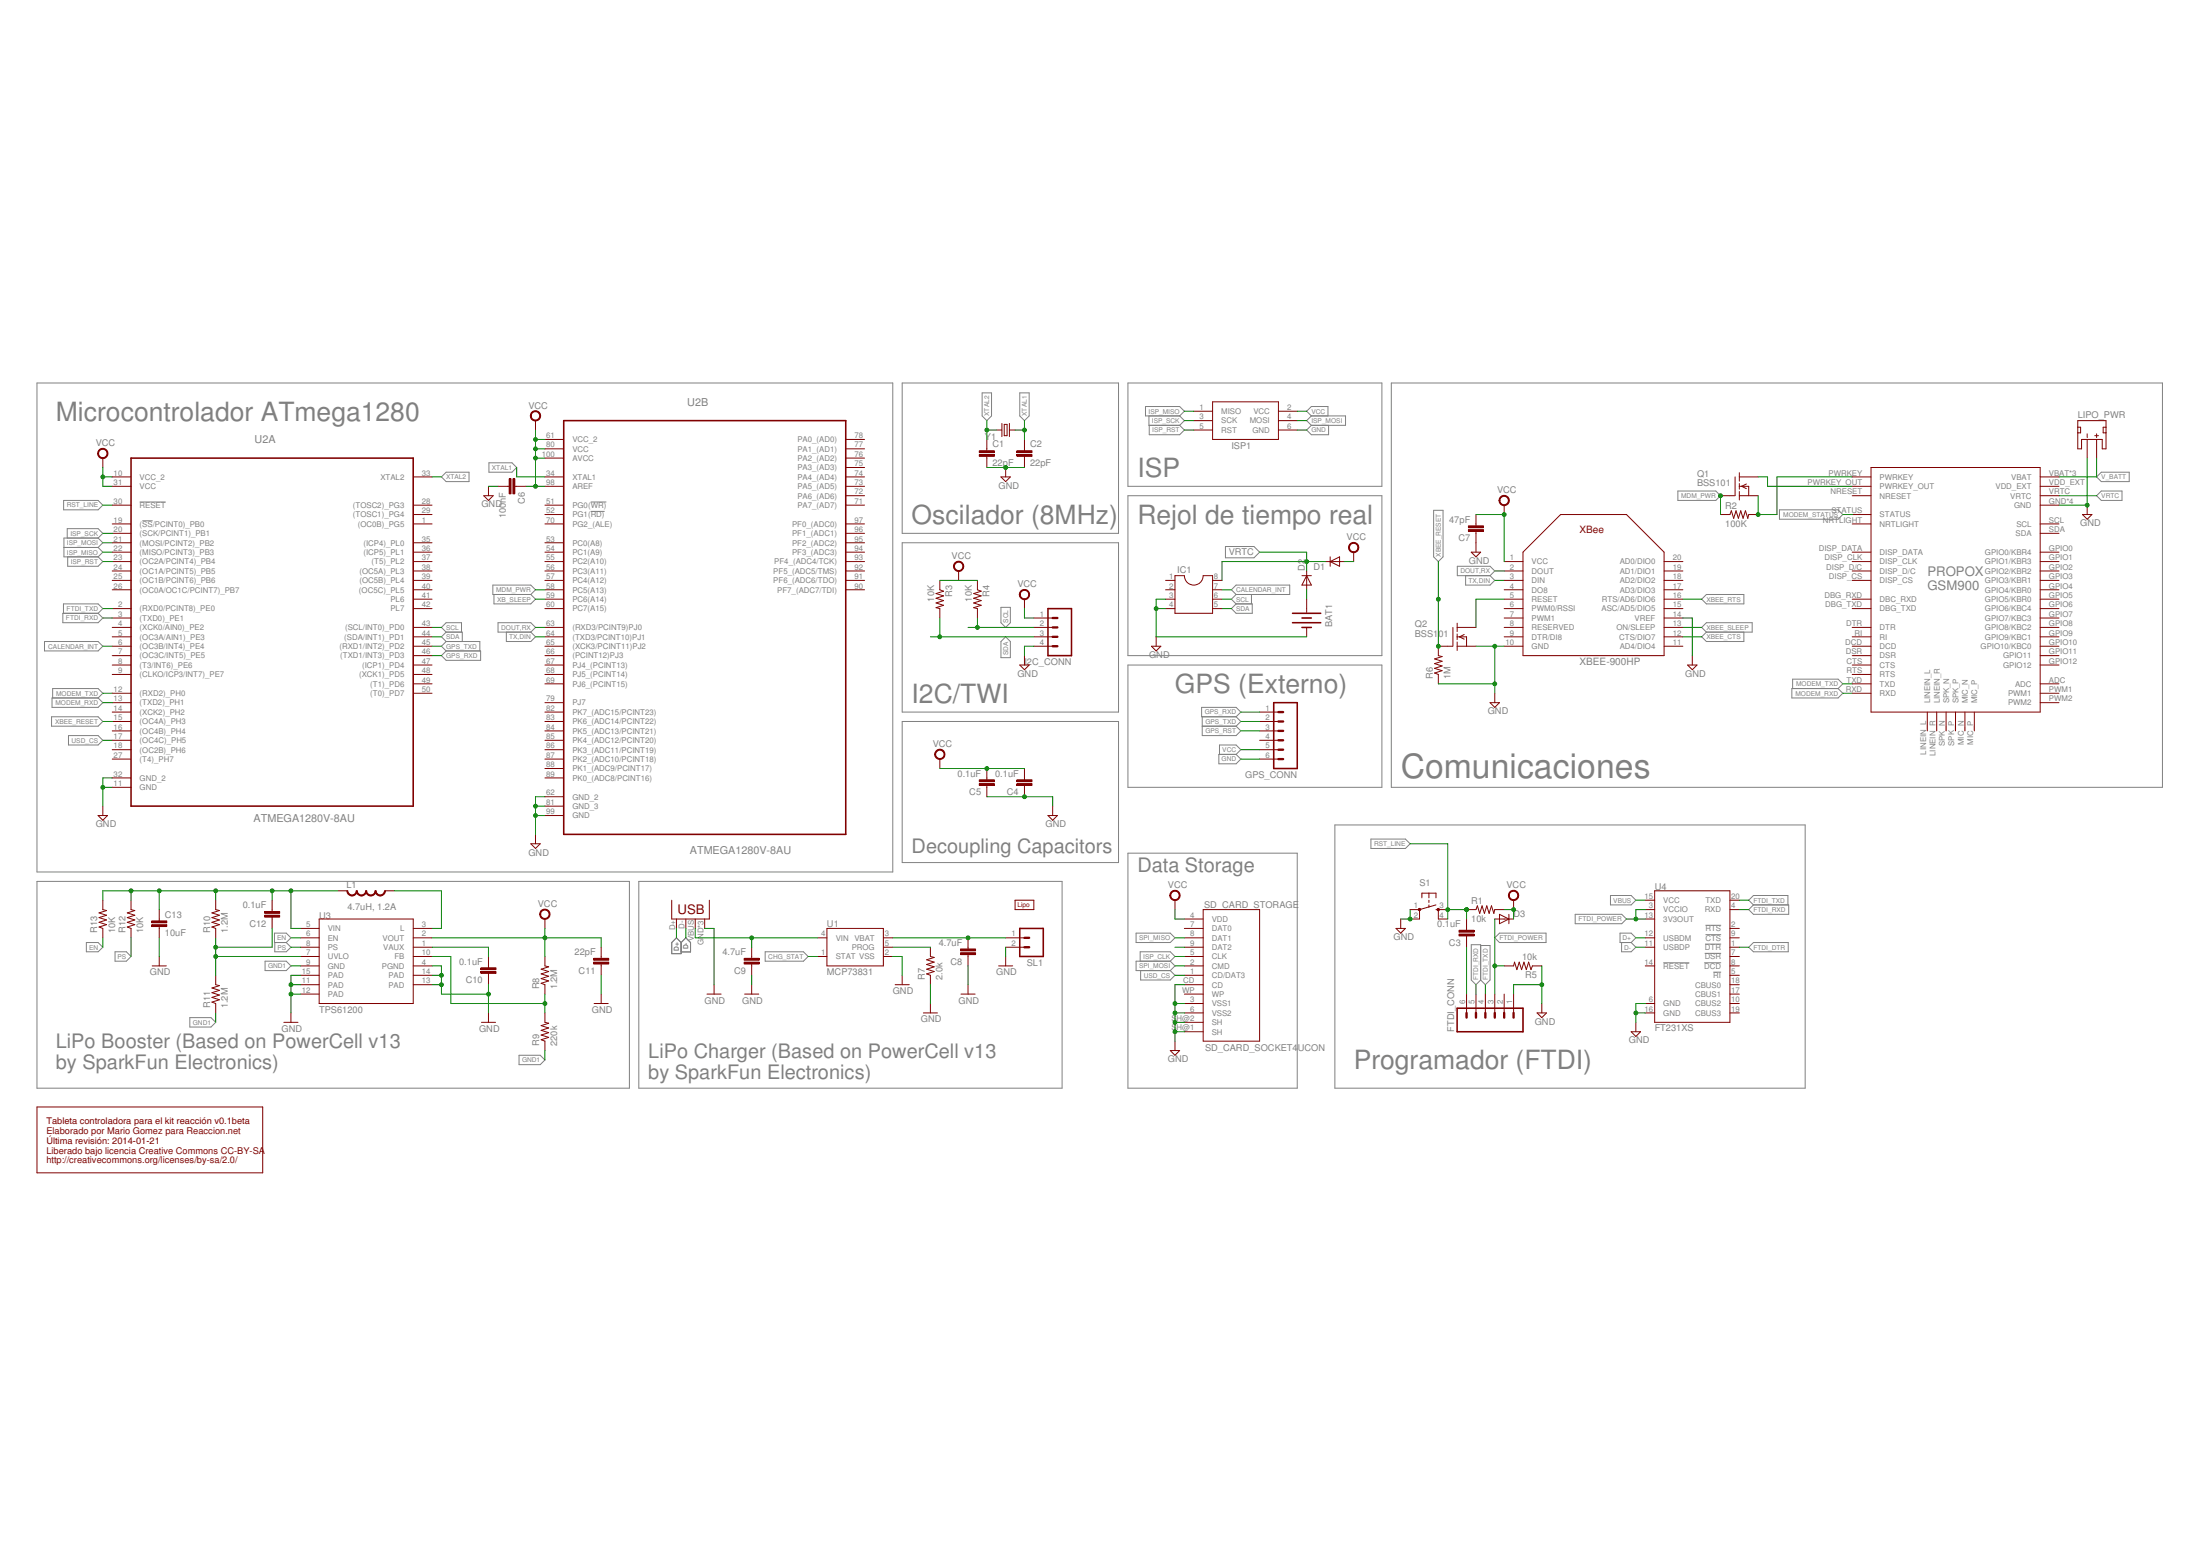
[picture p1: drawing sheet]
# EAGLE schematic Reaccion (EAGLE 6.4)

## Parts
BAT1  BATTERY12PTH  [BATTCON_12MM_PTH]
C1  22pF  CAP0805  [0805]
C2  22pF  CAP0805  [0805]
C3  0.1uF  CAP0805  [0805]
C4  0.1uF  1.0UF-25V-+80/-20(0805)  [0805]
C5  0.1uF  CAP0805  [0805]
C6  100nF  CAP0805  [0805]
C7  47pF  1.0UF-25V-+80/-20(0805)  [0805]
C8  4.7uF  4.7UF-6.3V-10%(0603)0603  [0603-CAP]
C9  4.7uF  4.7UF-6.3V-10%(0603)0603  [0603-CAP]
C10  0.1uF  1.0UF-25V-+80/-20(0805)  [0805]
C11  22pF  1.0UF-25V-+80/-20(0805)  [0805]
C12  0.1uF  1.0UF-25V-+80/-20(0805)  [0805]
C13  10uF  2.2UF-CERCAP-10009  [1206]
D1  DIODESOD  [SOD-323]
D2  DIODESOD  [SOD-323]
D3  DIODESOD  [SOD-323]
FTDI_CONN  M06SIP  [1X06]
GPS_CONN  M06SIP  [1X06]
GSM_MODEM  PROPOXGSM900  [CONN-13X2]
I2C_CONN  M04PTH  [1X04]
IC1  DIL8  [DIL08]
ISP1  AVRISP-6  [AVRISP]
JP1  USB-MICROB  [USB-MICROB]
L1  4.7uH, 1.2A  INDUCTOR.  [CDRH2D09]
LIPO_PWR  JST_2MM_MALE  [JST-2-SMD]
Q1  BSS101  [TO92]
Q2  BSS101  [TO92]
R1  10k  RESISTOR0805-RES  [0805]
R2  100K  RESISTOR0805-RES  [0805]
R3  10K  RESISTOR0805-RES  [0805]
R4  10K  RESISTOR0805-RES  [0805]
R5  10k  RESISTOR0805-RES  [0805]
R6  1M  RESISTOR0805-RES  [0805]
R7  2.0k  2.0KOHM1/10W5%(0603)  [0603-RES]
R8  1.2M  2.0KOHM1/10W5%(0603)  [0603-RES]
R9  220k  2.0KOHM1/10W5%(0603)  [0603-RES]
R10  1.2M  2.0KOHM1/10W5%(0603)  [0603-RES]
R11  1.2M  2.0KOHM1/10W5%(0603)  [0603-RES]
R12  10K  2.0KOHM1/10W5%(0603)  [0603-RES]
R13  10K  2.0KOHM1/10W5%(0603)  [0603-RES]
S1  TAC_SWITCHPTH  [TACTILE-PTH]
SD_CARD_STORAGE  SD_CARD_SOCKET4UCON  [SDCARD_4UCONN]
SL1  M02  [02P]
U1  MCP73831  [SOT23-5]
U2  ATMEGA1280V-8AU  [QFP50P1600X1600X120-100N]
U3  TPS61200  [QFN-10_PAD]
U4  FT231XS  [SSOP20_L]
U$2  LIPO-OUTLINE2000  [LIPO-2000]
XBEE-900HP  XBEE  [XBEE]
Y1  CRYSTAL10.5X4.8  [CRYSTAL-SMD-10.5X4.8-2PIN]

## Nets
CALENDAR_INT: IC1.7 U2.6(A:(OC3B/INT4)_PE4)
CHG_STAT: U1.1(STAT)
D+: JP1.D+ U4.12(USBDM)
D-: JP1.D- U4.11(USBDP)
DOUT,RX: U2.63(B:(RXD3/PCINT9)PJ0) XBEE-900HP.2(DOUT)
EN: R13.1 U3.6(EN)
FTDI_DTR: C3.1 FTDI_CONN.6 U4.1(!DTR)
FTDI_POWER: D3.2(A) FTDI_CONN.3 R5.2 U4.3(VCCIO) U4.13(3V3OUT)
FTDI_RXD: FTDI_CONN.5 U2.3(A:(TXD0)_PE1) U4.4(RXD)
FTDI_TXD: FTDI_CONN.4 U2.2(A:(RXD0/PCINT8)_PE0) U4.20(TXD)
GND: BAT1.GND(-) C1.2 C2.2 C4.1 C5.1 C6.2 C7.1 C8.1 C9.1 C10.1 C11.1 C13.2 FTDI_CONN.1 GPS_CONN.6 GSM_MODEM.GND GSM_MODEM.GND2(GND) GSM_MODEM.GND3(GND) GSM_MODEM.GND4(GND) I2C_CONN.4 IC1.3 IC1.4 ISP1.6(GND) JP1.GND JP1.MT1(GND) JP1.MT2(GND) LIPO_PWR.1(-) Q2.1(S) R5.1 R6.1 R7.1 S1.1 S1.2 SD_CARD_STORAGE.3(VSS1) SD_CARD_STORAGE.6(VSS2) SD_CARD_STORAGE.CD SD_CARD_STORAGE.SH@1(SH) SD_CARD_STORAGE.SH@2(SH) SL1.2 U1.2(VSS) U2.11(A:GND) U2.32(A:GND_2) U2.62(B:GND_2) U2.81(B:GND_3) U2.99(B:GND) U3.4(PGND) U3.11(PAD) U3.12(PAD) U3.13(PAD) U3.14(PAD) U3.15(PAD) U4.6(GND) U4.16(GND) XBEE-900HP.10(GND) XBEE-900HP.14(VREF)
GND1: R9.1 R11.1 U3.9(GND)
GPS_RST: GPS_CONN.3
GPS_RXD: GPS_CONN.1 U2.46(A:(TXD1/INT3)_PD3)
GPS_TXD: GPS_CONN.2 U2.45(A:(RXD1/INT2)_PD2)
ISP_CLK: SD_CARD_STORAGE.5(CLK)
ISP_MISO: ISP1.1(MISO) U2.22(A:(MISO/PCINT3)_PB3)
ISP_MOSI: ISP1.4(MOSI) U2.21(A:(MOSI/PCINT2)_PB2)
ISP_RST: ISP1.5(RST) U2.23(A:(OC2A/PCINT4)_PB4)
ISP_SCK: ISP1.3(SCK) U2.20(A:(SCK/PCINT1)_PB1)
MDM_PWR: Q1.2(G) R2.1 U2.58(B:PC5(A13))
MODEM_RXD: GSM_MODEM.RXD U2.13(A:(TXD2)_PH1)
MODEM_STATUS: GSM_MODEM.STATUS
MODEM_TXD: GSM_MODEM.TXD U2.12(A:(RXD2)_PH0)
N$1: BAT1.VCC@1(+) D2.2(A)
N$2: SD_CARD_STORAGE.9(DAT2)
N$4: R7.2 U1.5(PROG)
N$5: Q2.3(D) XBEE-900HP.5(RESET)
N$6: GSM_MODEM.PWRKEY_OUT Q1.3(D)
N$7: GSM_MODEM.PWRKEY Q1.1(S) R2.2
N$9: C10.2 U3.1(VAUX)
N$10: R8.1 R9.2 U3.10(FB)
N$11: L1.P$1 U3.3(L)
N$12: C12.1 R10.1 R11.2 U3.7(UVLO)
PS: R12.1 U3.8(PS)
RST_LINE: C3.2 R1.1 S1.3 S1.4 U2.30(A:!RESET)
SCL: I2C_CONN.2 IC1.6 R4.2 U2.43(A:(SCL/INT0)_PD0)
SDA: I2C_CONN.3 IC1.5 R3.2 U2.44(A:(SDA/INT1)_PD1)
SPI_MISO: SD_CARD_STORAGE.8(DAT1)
SPI_MOSI: SD_CARD_STORAGE.2(CMD)
TX,DIN: U2.64(B:(TXD3/PCINT10)PJ1) XBEE-900HP.3(DIN)
USD_CS: SD_CARD_STORAGE.1(CD/DAT3) U2.17(A:(OC4C)_PH5)
V_BATT: C8.2 C12.2 C13.1 GSM_MODEM.VBAT GSM_MODEM.VBAT2(VBAT) GSM_MODEM.VBAT3(VBAT) L1.P$2 LIPO_PWR.2(+) R10.2 R12.2 R13.2 SL1.1 U1.3(VBAT) U3.5(VIN)
VBUS: C9.2 JP1.VBUS U1.4(VIN) U4.15(VCC)
VCC: C4.2 C5.2 C6.1 C7.2 C11.2 D1.2(A) D3.1(C) GPS_CONN.5 I2C_CONN.1 ISP1.2(VCC) R1.2 R3.1 R4.1 R8.2 SD_CARD_STORAGE.4(VDD) U2.10(A:VCC_2) U2.31(A:VCC) U2.61(B:VCC_2) U2.80(B:VCC) U2.98(B:AREF) U2.100(B:AVCC) U3.2(VOUT) XBEE-900HP.1(VCC)
VRTC: D1.1(C) D2.1(C) GSM_MODEM.VRTC IC1.8
XB_SLEEP: U2.59(B:PC6(A14))
XBEE_CTS: XBEE-900HP.12(CTS/DIO7)
XBEE_RESET: Q2.2(G) R6.2 U2.15(A:(OC4A)_PH3)
XBEE_RTS: XBEE-900HP.16(RTS/AD6/DIO6)
XBEE_SLEEP: XBEE-900HP.13(ON/SLEEP)
XTAL1: C2.1 U2.34(B:XTAL1) Y1.P$1
XTAL2: C1.1 U2.33(A:XTAL2) Y1.P$2
Unconnected: FTDI_CONN.2 GPS_CONN.4 GSM_MODEM.ADC GSM_MODEM.CTS GSM_MODEM.DBG_RXD(DBC_RXD) GSM_MODEM.DBG_TXD GSM_MODEM.DCD GSM_MODEM.DISP_CLK GSM_MODEM.DISP_CS GSM_MODEM.DISP_D/C GSM_MODEM.DISP_DATA GSM_MODEM.DSR GSM_MODEM.DTR GSM_MODEM.GPIO0(GPIO0/KBR4) GSM_MODEM.GPIO1(GPIO1/KBR3) GSM_MODEM.GPIO2(GPIO2/KBR2) GSM_MODEM.GPIO3(GPIO3/KBR1) GSM_MODEM.GPIO4(GPIO4/KBR0) GSM_MODEM.GPIO5(GPIO5/KBR0) GSM_MODEM.GPIO6(GPIO6/KBC4) GSM_MODEM.GPIO7(GPIO7/KBC3) GSM_MODEM.GPIO8(GPIO8/KBC2) GSM_MODEM.GPIO9(GPIO9/KBC1) GSM_MODEM.GPIO10(GPIO10/KBC0) GSM_MODEM.GPIO11 GSM_MODEM.GPIO12 GSM_MODEM.LINEIN_L GSM_MODEM.LINEIN_R GSM_MODEM.MIC_N GSM_MODEM.MIC_P GSM_MODEM.NRESET GSM_MODEM.NRTLIGHT GSM_MODEM.PWM1 GSM_MODEM.PWM2 GSM_MODEM.RI GSM_MODEM.RTS GSM_MODEM.SCL GSM_MODEM.SDA GSM_MODEM.SPK_N GSM_MODEM.SPK_P GSM_MODEM.VDD_EXT IC1.1 IC1.2 LIPO_PWR.NC1(PAD1) LIPO_PWR.NC2(PAD2) SD_CARD_STORAGE.7(DAT0) SD_CARD_STORAGE.WP U2.1(A:(OC0B)_PG5) U2.4(A:(XCK0/AIN0)_PE2) U2.5(A:(OC3A/AIN1)_PE3) U2.7(A:(OC3C/INT5)_PE5) U2.8(A:(T3/INT6)_PE6) U2.9(A:(CLKO/ICP3/INT7)_PE7) U2.14(A:(XCK2)_PH2) U2.16(A:(OC4B)_PH4) U2.18(A:(OC2B)_PH6) U2.19(A:(!SS!/PCINT0)_PB0) U2.24(A:(OC1A/PCINT5)_PB5) U2.25(A:(OC1B/PCINT6)_PB6) U2.26(A:(OC0A/OC1C/PCINT7)_PB7) U2.27(A:(T4)_PH7) U2.28(A:(TOSC2)_PG3) U2.29(A:(TOSC1)_PG4) U2.35(A:(ICP4)_PL0) U2.36(A:(ICP5)_PL1) U2.37(A:(T5)_PL2) U2.38(A:(OC5A)_PL3) U2.39(A:(OC5B)_PL4) U2.40(A:(OC5C)_PL5) U2.41(A:PL6) U2.42(A:PL7) U2.47(A:(ICP1)_PD4) U2.48(A:(XCK1)_PD5) U2.49(A:(T1)_PD6) U2.50(A:(T0)_PD7) U2.51(B:PG0(!WR)) U2.52(B:PG1(!RD)) U2.53(B:PC0(A8)) U2.54(B:PC1(A9)) U2.55(B:PC2(A10)) U2.56(B:PC3(A11)) U2.57(B:PC4(A12)) U2.60(B:PC7(A15)) U2.65(B:(XCK3/PCINT11)PJ2) U2.66(B:(PCINT12)PJ3) U2.67(B:PJ4_(PCINT13)) U2.68(B:PJ5_(PCINT14)) U2.69(B:PJ6_(PCINT15)) U2.70(B:PG2_(ALE)) U2.71(B:PA7_(AD7)) U2.72(B:PA6_(AD6)) U2.73(B:PA5_(AD5)) U2.74(B:PA4_(AD4)) U2.75(B:PA3_(AD3)) U2.76(B:PA2_(AD2)) U2.77(B:PA1_(AD1)) U2.78(B:PA0_(AD0)) U2.79(B:PJ7) U2.82(B:PK7_(ADC15/PCINT23)) U2.83(B:PK6_(ADC14/PCINT22)) U2.84(B:PK5_(ADC13/PCINT21)) U2.85(B:PK4_(ADC12/PCINT20)) U2.86(B:PK3_(ADC11/PCINT19)) U2.87(B:PK2_(ADC10/PCINT18)) U2.88(B:PK1_(ADC9/PCINT17)) U2.89(B:PK0_(ADC8/PCINT16)) U2.90(B:PF7_(ADC7/TDI)) U2.91(B:PF6_(ADC6/TDO)) U2.92(B:PF5_(ADC5/TMS)) U2.93(B:PF4_(ADC4/TCK)) U2.94(B:PF3_(ADC3)) U2.95(B:PF2_(ADC2)) U2.96(B:PF1_(ADC1)) U2.97(B:PF0_(ADC0)) U4.2(!RTS) U4.5(!RI) U4.7(!DSR) U4.8(!DCD) U4.9(!CTS) U4.10(CBUS2) U4.14(!RESET) U4.17(CBUS1) U4.18(CBUS0) U4.19(CBUS3) XBEE-900HP.4(DO8) XBEE-900HP.6(PWM0/RSSI) XBEE-900HP.7(PWM1) XBEE-900HP.8(RESERVED) XBEE-900HP.9(DTR/DI8) XBEE-900HP.11(AD4/DIO4) XBEE-900HP.15(ASC/AD5/DIO5) XBEE-900HP.17(AD3/DIO3) XBEE-900HP.18(AD2/DIO2) XBEE-900HP.19(AD1/DIO1) XBEE-900HP.20(AD0/DIO0)

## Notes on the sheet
- Microcontrolador ATmega1280
- ISP
- Oscilador (8MHz) | Rejol de tiempo real
- GPS (Externo)
- I2C/TWI
- Comunicaciones
- Decoupling Capacitors
- Data Storage
- LiPo Booster (Based on PowerCell v13
  by SparkFun Electronics)
- Programador (FTDI)
- LiPo Charger (Based on PowerCell v13
  by SparkFun Electronics)
- Tableta controladora para el kit reacción v0.1beta
  Elaborado por Mario Gomez para Reaccion.net
  Última revisión: 2014-01-21
  Liberado bajo licencia Creative Commons CC-BY-SA
  http://creativecommons.org/licenses/by-sa/2.0/

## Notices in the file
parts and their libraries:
SparkFun-Electromechanical: Licensing: CC v3.0 Share-Alike You are welcome to use this library for commercial purposes.
